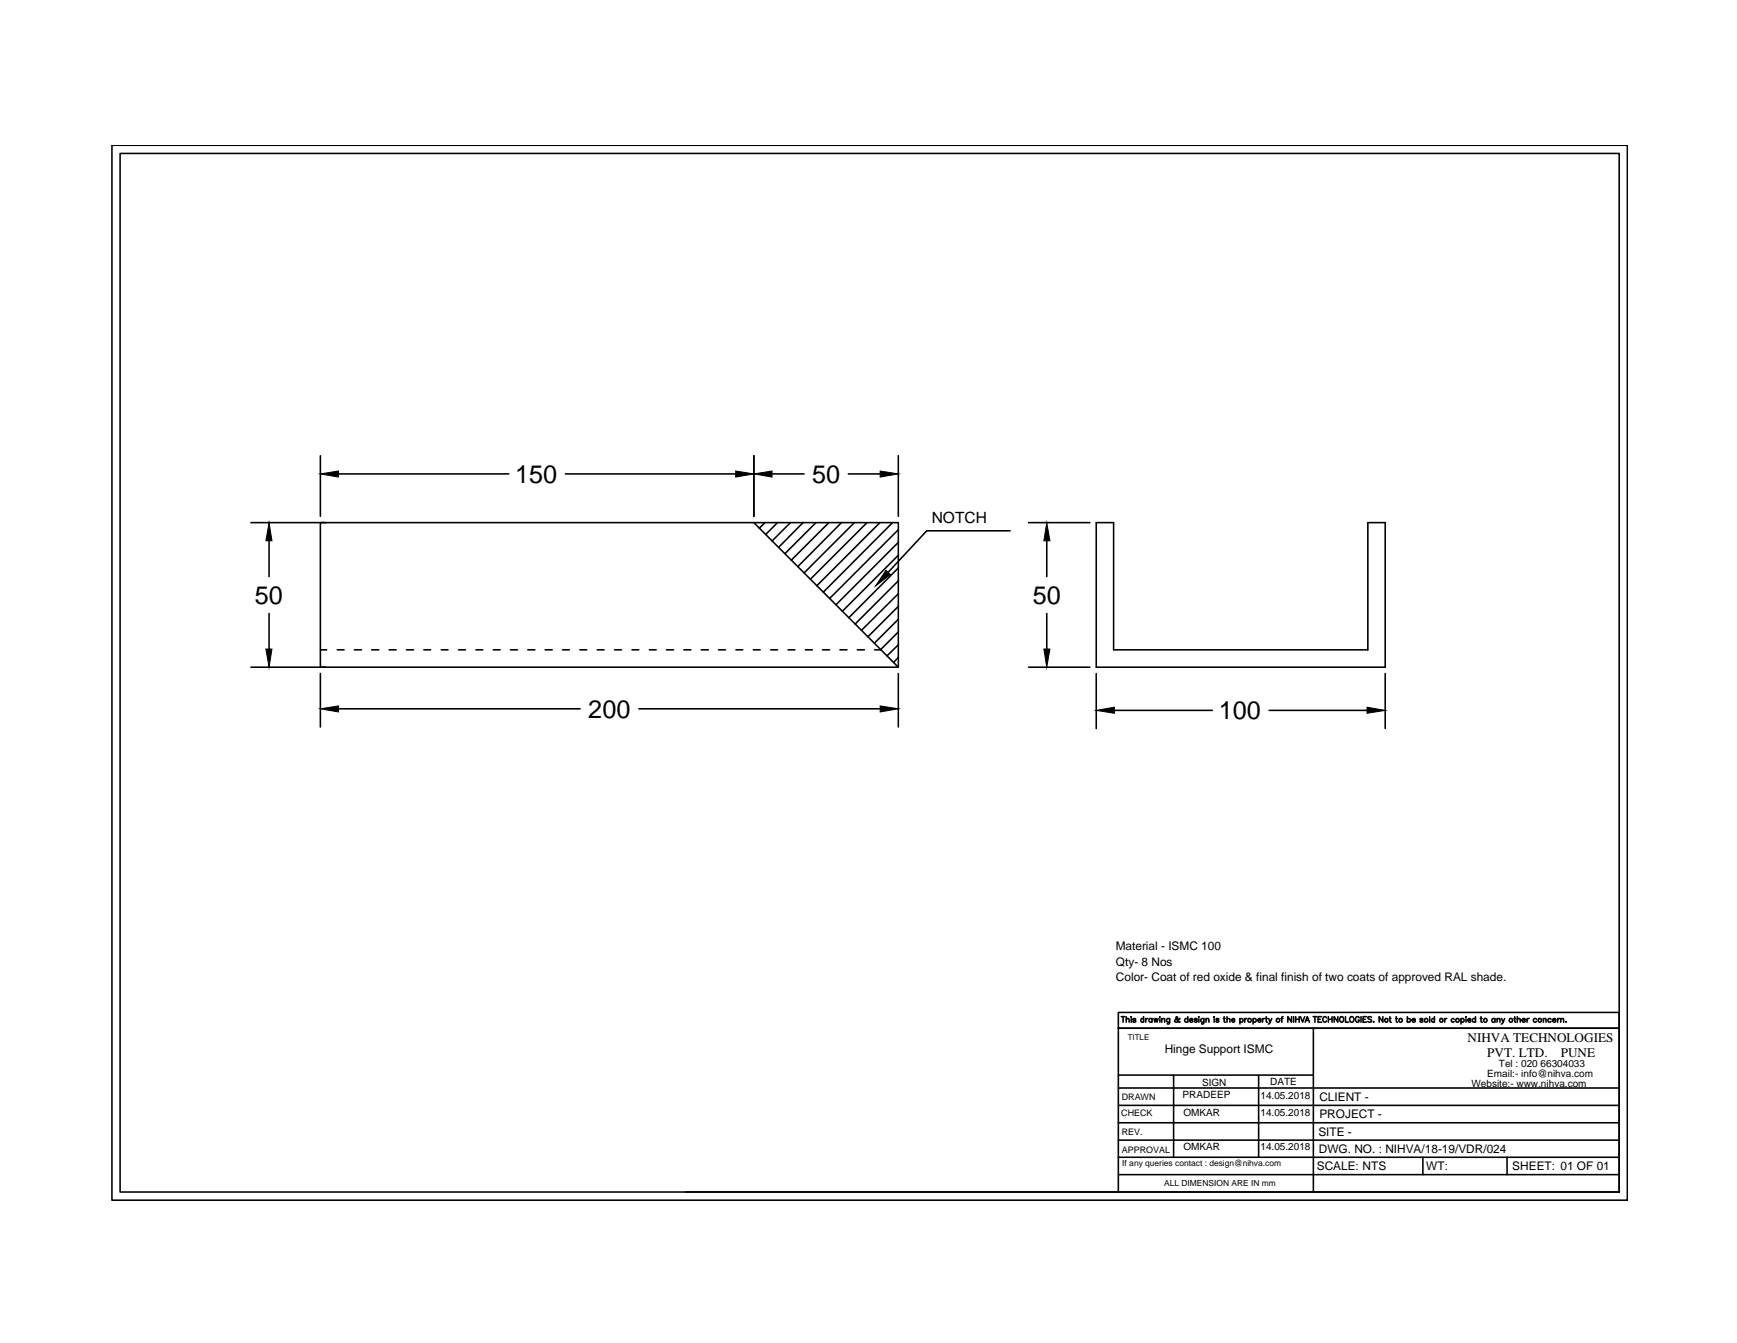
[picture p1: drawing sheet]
<svg xmlns="http://www.w3.org/2000/svg" width="279mm" height="216mm" viewBox="0 0 279 216" stroke-linecap="round" stroke-linejoin="round" font-family="sans-serif">
<!-- layer: 0 -->
<g fill="none" stroke="#000" stroke-width=".25">
<path d="M18 23.4h243.8v169.5h-243.8zM19.3 24.7h241.1v166.9h-241.1zM51.5 73.3v9.7M54.5 76.2h27.3M90.9 76.2h27.4M121.3 73.3v9.7M124.2 76.2h5.1M136.5 76.2h5.1M144.5 73.3v9.7M40.4 84h12M43.3 86.9v5.8M43.3 98.6v5.7"/>
<path d="M121.3 84h-69.8v23.3h93M121.3 84h23.2v23.3M121.3 84l23.2 23.3M123 84l-.9 .9M125.1 84l-1.9 1.9M127.1 84l-2.9 3M129.2 84l-4 4M131.2 84l-4.9 5M133.3 84l-6 6.1M135.4 84l-7.1 7.1M137.4 84l-8.1 8.1M139.5 84l-9.1 9.1"/>
<path d="M141.5 84l-10.1 10.2M143.6 84l-11.2 11.2M144.5 85.2l-11.1 11M144.5 87.2l-10 10M144.5 89.3l-9 9M144.5 91.3l-8 8M144.5 93.4l-6.9 6.9M144.5 95.4l-5.9 5.9M144.5 97.5l-4.9 4.9M144.5 99.6l-3.9 3.8M162.5 85.3h-13.4l-6.3 6.7M165.5 84h9.8"/>
<path d="M168.4 86.9v5.8M168.4 98.6v5.7M176.3 84h2.8v20.5h40.9v-20.5h2.8v23.3h-46.5zM40.4 107.3h12M51.5 108.3v8.6M51.5 104.5h1M54.2 104.5h1.1M54.5 113.9h38.8M57 104.5h1.1M59.8 104.5h1.1M62.6 104.5h1.1M65.4 104.5h1.1"/>
<path d="M68.2 104.5h1.1M71 104.5h1.1M73.8 104.5h1.1M76.6 104.5h1.1M79.3 104.5h1.1M82.1 104.5h1.1M84.9 104.5h1.1M87.7 104.5h1.1M90.5 104.5h1.1M93.3 104.5h1.1M96.1 104.5h1.1M98.9 104.5h1.1"/>
<path d="M101.7 104.5h1.1M102.8 113.9h38.8M104.5 104.5h1.1M107.2 104.5h1.1M110 104.5h1.1M112.8 104.5h1.1M115.6 104.5h1.1M118.4 104.5h1.1M121.2 104.5h1.1M124 104.5h1.1M126.8 104.5h1.1M129.6 104.5h1.1"/>
<path d="M132.3 104.5h1.1M135.1 104.5h1.1M137.9 104.5h1.1M140.7 104.5h1M144.5 101.6l-2.8 2.8M144.5 103.7l-1.8 1.7M144.5 105.7l-.8 .8M144.5 108.3v8.6M165.5 107.3h9.8M176.3 108.3v8.8M179.3 114.2h15.7M204.1 114.2h15.8"/>
<path d="M222.8 108.3v8.8M179.9 177.7h80.5M179.9 174.9h80.5M179.9 172.8h31.4M180.4 163.4h.5M180.7 163.4v.9M181.2 163.9l.2-.2 .2 .1v.5M181.2 163.4v.9M182 163.4v.1zM182 163.8v.5M182.7 163.9l-.2-.2-.2 .1v.1l.3 .2 .1 .1-.2 .1-.3-.1M184 163.9a.27 .27 0 0 0-.4-.1 .27 .27 0 0 0 0 .4 .27 .27 0 0 0 .4 0"/>
<path d="M184 163.4v.9M184.3 163.7v.6M184.6 163.7l-.2 .1-.1 .2M185.3 163.9a.28 .28 0 0 0-.4-.1 .28 .28 0 0 0 0 .4 .28 .28 0 0 0 .4 0M185.3 163.7v.6M185.6 163.7l.2 .6 .1-.6 .2 .6 .2-.6M186.6 163.4v.1zM186.6 163.8v.5M186.9 163.9l.2-.2 .2 .1v.5M186.9 163.7v.6M188.1 163.7v.8l-.3 .1M188.1 163.9a.28 .28 0 0 0-.4-.1 .28 .28 0 0 0 0 .4 .28 .28 0 0 0 .4 0"/>
<path d="M188.8 172.8v13.2M189.8 163.8l-.1-.1a.53 .53 0 0 1-.7 .5v-.2l.4-.4-.1-.2-.1 .2v.2l.4 .5 .2-.1M191.1 163.9a.28 .28 0 0 0-.5-.1 .28 .28 0 0 0 0 .4 .28 .28 0 0 0 .5 0M191.1 163.4v.9M191.4 164h.5a.28 .28 0 0 0-.3-.2 .28 .28 0 0 0-.3 .2 .28 .28 0 0 0 .3 .3l.3-.1M192.5 163.9l-.1-.2-.3 .2 .4 .2v.2h-.2l-.2-.1M192.8 163.4v.1zM192.8 163.8v.5M193.6 163.7v.8l-.3 .1M193.6 163.9a.28 .28 0 0 0-.4-.1 .28 .28 0 0 0 0 .4 .28 .28 0 0 0 .4 0M194 163.9l.2-.2 .2 .1 .1 .5M194 163.7v.6"/>
<path d="M195.3 163.4v.1zM195.3 163.8v.5M196.1 163.9l-.2-.2-.3 .1v.1l.4 .2 .1 .1-.2 .1-.3-.1M196.8 163.7h.3M196.9 163.4v.8l.2 .1M197.4 163.9l.2-.2 .2 .1v.5M197.4 163.4v.9M198.1 164h.5a.24 .24 0 0 0-.2-.3 .24 .24 0 0 0-.3 .3l.2 .3 .3-.1M199.4 163.9a.28 .28 0 0 1 .5-.1 .28 .28 0 0 1 0 .4 .28 .28 0 0 1-.5 0M199.4 163.7v.9M200.2 163.7v.6M200.5 163.7l-.2 .1-.1 .2"/>
<path d="M201.6 163.9a.28 .28 0 0 1 .4-.1 .28 .28 0 0 1 0 .4 .28 .28 0 0 1-.4 0M201.6 163.7v.9M202.3 164h.5a.28 .28 0 0 0-.3-.2 .28 .28 0 0 0-.2 .2 .28 .28 0 0 0 .2 .3l.3-.1M202.5 172.8v13.2M203.1 163.7v.6M203.4 163.7l-.2 .1-.1 .2M203.6 163.7h.2M203.7 163.4v.8l.2 .1M204.1 163.7l.2 .6 .3-.6M204.3 164.3l-.3 .3M206.1 163.7h.2M206.4 163.4l-.2 .2v.7"/>
<path d="M207.7 163.4v.9l-.5-.9v.9M208.1 163.4v.9M208.4 163.4v.9M208.4 163.9h.6M209 163.4v.9M209.2 163.4l.3 .9 .4-.9M209.9 164.3l.4-.9 .3 .9M210.1 164h.4M211.2 163.4h.6M211.3 165.3v26.3M211.5 163.4v.9M212 163.9h.4"/>
<path d="M212.6 163.4h-.6v.9h.6M213.4 163.6a.3 .3 0 0 0-.4-.2 .3 .3 0 0 0-.2 .4v.2a.3 .3 0 0 0 .2 .3 .3 .3 0 0 0 .4-.2M213.7 163.9h.6M213.7 163.4v.9M214.3 163.4v.9M215.2 163.4v.9l-.6-.9v.9M215.6 163.6l.1-.1a.41 .41 0 0 1 .4 .4 .41 .41 0 0 1-.4 .4l-.2-.3zM216.4 163.4v.9h.5M217.2 163.6l.1-.1a.42 .42 0 0 1 .5 .4 .42 .42 0 0 1-.5 .4l-.2-.3zM218.6 163.6a.3 .3 0 0 0-.3-.2 .3 .3 0 0 0-.3 .4v.2a.3 .3 0 0 0 .3 .3 .3 .3 0 0 0 .3-.3h-.1M218.9 163.4v.9M219.3 163.9h.3"/>
<path d="M219.8 163.4h-.5v.9h.5M220.6 163.6l-.2-.2-.4 .2 .1 .2 .5 .3v.1l-.2 .1-.4-.1M220.9 164.3h.1zM222.4 163.4v.9l-.6-.9v.9M223.4 163.7h.3M223.6 163.4v.8l.2 .1M224.5 163.7h.3M224.6 163.4v.8l.2 .1M226.4 163.9a.28 .28 0 0 1 .4-.1 .28 .28 0 0 1 0 .4 .28 .28 0 0 1-.4 0M226.4 163.4v.9M227.1 164h.5a.28 .28 0 0 0-.3-.2 .28 .28 0 0 0-.2 .2 .28 .28 0 0 0 .2 .3l.3-.1M228.9 163.9l-.2-.2-.3 .1v.1l.4 .2 .1 .1-.2 .1-.3-.1"/>
<path d="M230 163.4v.9M230.7 163.9a.27 .27 0 0 0-.4-.1 .27 .27 0 0 0 0 .4 .27 .27 0 0 0 .4 0M230.7 163.4v.9M232.4 163.7v.6M232.7 163.7l-.2 .1-.1 .2M233.9 163.9a.27 .27 0 0 0-.4-.1 .27 .27 0 0 0 0 .4 .27 .27 0 0 0 .4 0M235 163.9a.28 .28 0 0 1 .4-.1 .28 .28 0 0 1 0 .4 .28 .28 0 0 1-.4 0M235 163.7v.9M235.8 163.4v.1zM235.8 163.8v.5M236.1 164h.5a.24 .24 0 0 0-.3-.3 .24 .24 0 0 0-.2 .3l.2 .3 .3-.1M237.3 163.9a.28 .28 0 0 0-.4-.1 .28 .28 0 0 0 0 .4 .28 .28 0 0 0 .4 0"/>
<path d="M237.3 163.4v.9M238.1 163.7h.3M238.2 163.4v.8l.2 .1M240.5 163.9a.28 .28 0 0 0-.5-.1 .28 .28 0 0 0 0 .4 .28 .28 0 0 0 .5 0M240.5 163.7v.6M240.8 163.9l.2-.2 .2 .1 .1 .5M240.8 163.7v.6M241.5 163.7l.3 .6 .2-.6M241.8 164.3l-.3 .3M243.5 163.7h.3M243.6 163.4v.8l.3 .1M244.1 163.9l.2-.2 .2 .1v.5"/>
<path d="M244.1 163.4v.9M244.8 164h.5a.28 .28 0 0 0-.3-.2 .28 .28 0 0 0-.2 .2 .28 .28 0 0 0 .2 .3l.3-.1M245.6 163.7v.6M246 163.7l-.2 .1-.2 .2M247.2 163.9a.28 .28 0 0 0-.5-.1 .28 .28 0 0 0 0 .4 .28 .28 0 0 0 .5 0M248.3 163.9l.1-.2 .2 .1 .1 .5M248.3 163.7v.6M249.5 163.9a.28 .28 0 0 0-.4-.1 .28 .28 0 0 0 0 .4 .28 .28 0 0 0 .4 0M249.7 164h.5a.28 .28 0 0 0-.3-.2 .28 .28 0 0 0-.2 .2 .28 .28 0 0 0 .3 .3l.2-.1M250.5 163.7v.6M250.9 163.7l-.2 .1-.2 .2M251.1 163.9l.2-.2 .2 .1v.5"/>
<path d="M251.1 163.7v.6M251.9 164.2h.1M110.3 191.6h150.1M179.9 191.6v-26.3h80.5h-80.5v-2.5h80.5v28.8M179.9 183.3h80.5M179.9 180.5h80.5M179.9 186h80.5M179.9 188.8h80.5M228.9 186v2.8M242.4 186v2.8"/>
<circle cx="201" cy="164" r=".29"/>
<circle cx="205.6" cy="164" r=".29"/>
<circle cx="223" cy="164" r=".29"/>
<circle cx="225.3" cy="164" r=".29"/>
<circle cx="229.4" cy="164" r=".29"/>
<circle cx="231.9" cy="164" r=".29"/>
<circle cx="234.4" cy="164" r=".29"/>
<circle cx="238.9" cy="164" r=".29"/>
<circle cx="243" cy="164" r=".29"/>
<circle cx="247.7" cy="164" r=".29"/>
</g>
<g fill="#000" stroke="#000" stroke-width=".16">
<path d="M51.5 76.2l3-.5v1zM118.3 75.7l3 .5-3 .5zM121.3 76.2l2.9-.5v1zM141.6 75.7l2.9 .5-2.9 .5zM43.3 84l.4 2.9h-.9zM142.5 91.7l.7 .7-2.3 1.8zM168.4 84l.5 2.9h-1zM42.8 104.3h.9l-.4 3zM51.5 113.9l3-.4v1zM141.6 113.5l2.9 .4-2.9 .6zM167.9 104.3h1l-.5 3zM176.3 114.2l3-.5v1z"/>
<path d="M219.9 113.7l2.9 .5-2.9 .5z"/>
</g>
<g font-size="4.1">
<text x="82.9" y="77.6">150</text>
<text x="130.6" y="77.6">50</text>
<text x="41" y="97.1">50</text>
<text x="166.1" y="97.1">50</text>
<text x="94.6" y="115.4">200</text>
<text x="196.1" y="115.6">100</text>
</g>
<text font-size="2.5" x="149.9" y="84.1">NOTCH</text>
<g font-size="2.1">
<text x="236.1" y="167.5">NIHVA TECHNOLOGIES</text>
<text x="239.2" y="170">PVT. LTD.</text>
<text x="251.1" y="170">PUNE</text>
</g>
<g font-size="1.9">
<text x="179.5" y="152.7">Material - ISMC 100</text>
<text x="179.5" y="155.3">Qty- 8 Nos</text>
<text x="179.5" y="157.8">Color- Coat of red oxide &amp; final finish of two coats of approved RAL shade.</text>
<text x="187.3" y="169.3">Hinge Support ISMC</text>
<text x="212.2" y="177">CLIENT -</text>
<text x="212.2" y="179.8">PROJECT -</text>
<text x="212.1" y="182.6">SITE -</text>
<text x="212.1" y="185.3">DWG. NO. : NIHVA/18-19/VDR/024</text>
<text x="211.8" y="188.1">SCALE: NTS</text>
<text x="229.4" y="188.1">WT:</text>
<text x="243.3" y="188.1">SHEET: 01 OF 01</text>
</g>
<g font-size="1.6">
<text x="239.2" y="173.2">Email:- info@nihva.com</text>
<text x="241.1" y="171.6">Tel : 020 66304033</text>
<text x="190.2" y="176.6">PRADEEP</text>
<text x="190.3" y="179.4">OMKAR</text>
<text x="193.4" y="174.5">SIGN</text>
<text x="202.7" y="176.6">14.05.2018</text>
<text x="202.7" y="179.4">14.05.2018</text>
<text x="204.3" y="174.5">DATE</text>
<text x="236.7" y="174.7">Website:- www.nihva.com</text>
<text x="190.3" y="184.9">OMKAR</text>
<text x="202.7" y="184.9">14.05.2018</text>
</g>
<g font-size="1.4">
<text x="180.4" y="179.4">CHECK</text>
<text x="180.4" y="176.9">DRAWN</text>
<text x="180.4" y="182.5">REV.</text>
<text x="180.4" y="185.3">APPROVAL</text>
<text x="180.5" y="187.5">If any queries contact : design@nihva.com</text>
<text x="187.3" y="190.7">ALL DIMENSION ARE IN mm</text>
</g>
<text font-size="1.3" x="181.4" y="167.2">TITLE</text>
</svg>
